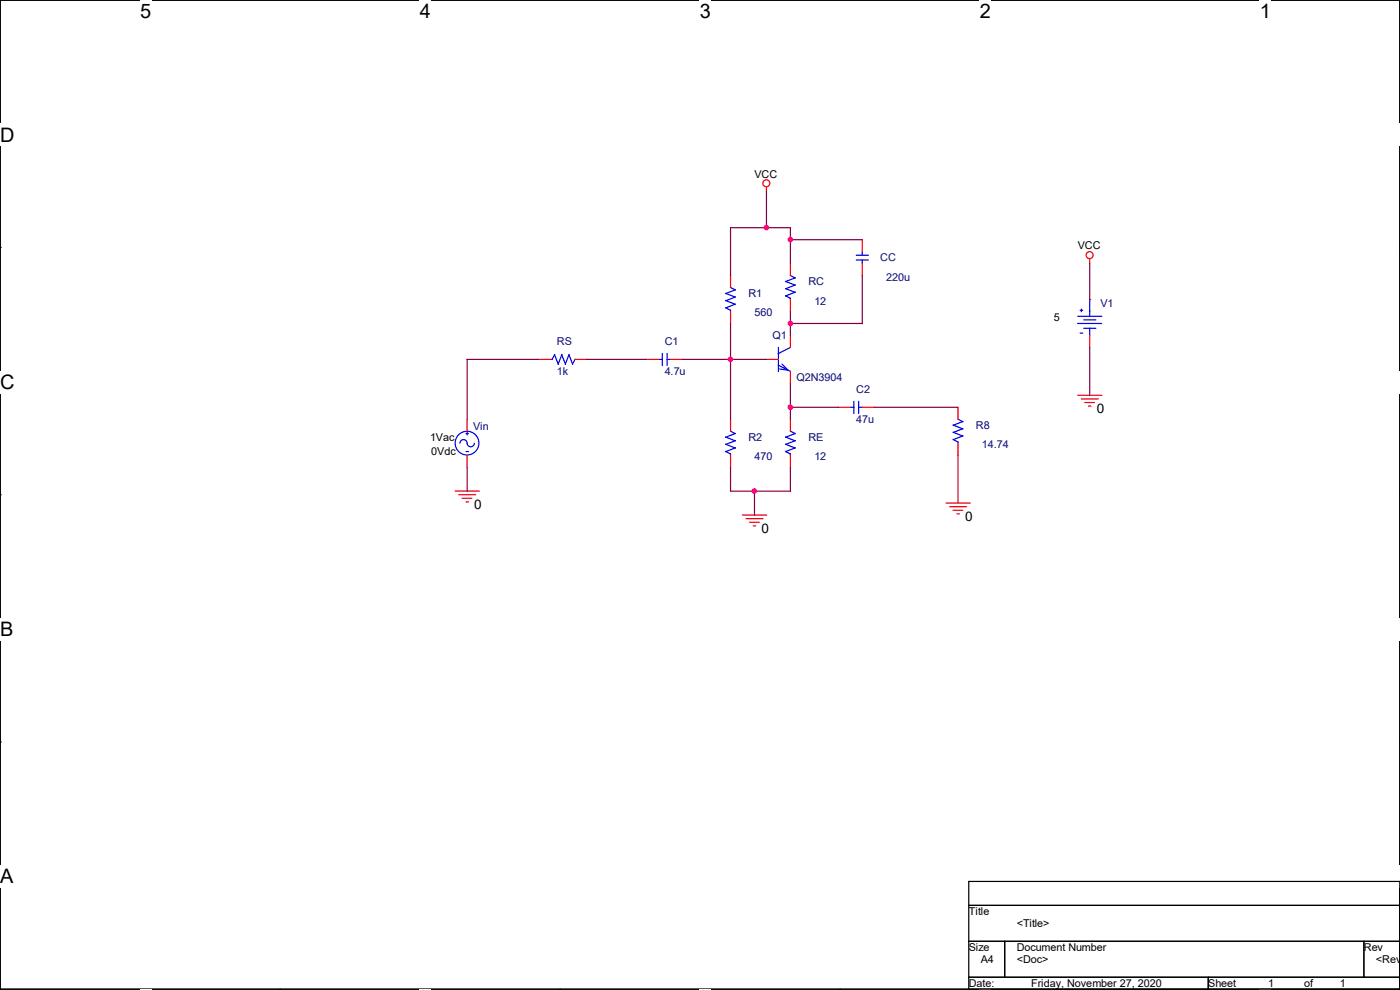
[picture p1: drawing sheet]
<svg xmlns="http://www.w3.org/2000/svg" width="297mm" height="210mm" viewBox="0 0 297 210" stroke-linecap="round" stroke-linejoin="round" font-family="sans-serif">
<path d="M0 0h297v209.8h-297z" fill="none" stroke="#000" stroke-width=".25"/>
<g fill="#fff">
<path d="M29.7 0h2.4v4.8h-2.4z"/>
<path d="M29.7 209.8h2.4v.2h-2.4z"/>
</g>
<path d="M59.4 0h.1M59.4 209.8h.1" fill="none" stroke="#000" stroke-width=".25"/>
<g fill="#fff">
<path d="M89.1 0h2.3v4.8h-2.3z"/>
<path d="M89.1 209.8h2.3v.2h-2.3z"/>
</g>
<path d="M118.8 0h.1M118.8 209.8h.1" fill="none" stroke="#000" stroke-width=".25"/>
<g fill="#fff">
<path d="M148.5 0h2.3v4.8h-2.3z"/>
<path d="M148.5 209.8h2.3v.2h-2.3z"/>
</g>
<path d="M178.2 0h.1M178.2 209.8h.1" fill="none" stroke="#000" stroke-width=".25"/>
<g fill="#fff">
<path d="M207.9 0h2.3v4.8h-2.3z"/>
<path d="M207.9 209.8h2.3v.2h-2.3z"/>
</g>
<path d="M237.6 0h.1M237.6 209.8h.1" fill="none" stroke="#000" stroke-width=".25"/>
<g fill="#fff">
<path d="M267.3 0h2.3v4.8h-2.3z"/>
<path d="M267.3 209.8h2.3v.2h-2.3z"/>
<path d="M0 26.2h3.1v4.8h-3.1z"/>
<path d="M297 26.2v4.8z"/>
<path d="M0 78.7h3.1v4.7h-3.1z"/>
<path d="M297 78.7v4.7z"/>
</g>
<path d="M0 52.5h.1M297 52.5h.1" fill="none" stroke="#000" stroke-width=".25"/>
<g fill="#fff">
<path d="M0 131.1h2.9v4.8h-2.9z"/>
<path d="M297 131.1v4.8z"/>
</g>
<path d="M0 104.9h.1M297 104.9h.1" fill="none" stroke="#000" stroke-width=".25"/>
<g fill="#fff">
<path d="M0 183.6h2.9v4.7h-2.9z"/>
<path d="M296.9 183.6h.1v4.7h-.1z"/>
</g>
<path d="M0 157.4h.1M297 157.4h.1M205.5 187h91.5v22.8h-91.5zM205.5 192.1h91.5M205.5 199.7h91.5M213.1 199.7v7.6M289.3 199.7v7.6M205.5 207.3h91.5M256.3 207.3v2.5" fill="none" stroke="#000" stroke-width=".25"/>
<g fill="none" stroke="#f00" stroke-width=".25">
<path d="M162.6 39.7v1M155 58.5v2.5M167.7 55.9v2.6M182.9 50.8v2.6M182.9 55.9v2.6M231.2 54.9v1.1M114.3 76.2h2.6M122 76.2h2.5M137.2 76.2h2.5M142.3 76.2h2.5M155 66.1v2.5M162.6 76.2h2.5"/>
<path d="M167.7 63.5v2.6M167.7 71.2v2.5M167.7 78.8v2.5M231.2 63.5h.1M231.2 71.2v2.5M99.1 88.9v2.6M99.1 96.6v2.5M155 88.9v2.6M155 96.6v2.5M167.7 88.9v2.6M167.7 96.6v2.5M177.8 86.4h2.6"/>
<path d="M182.9 86.4h2.6M203.2 86.4v2.5M203.2 94v2.6M228.6 83.9h5.2M229.4 84.6h3.6M230.1 85.4h2.1M230.9 86.1h.6M96.6 104.2h5.1M97.3 104.9h3.6M98 105.7h2.1M98.8 106.5h.6M157.5 109.3h5.1"/>
<path d="M158.3 110h3.6M159 110.8h2.1M159.8 111.5h.6M200.7 106.7h5.1M201.5 107.5h3.6M202.2 108.2h2.1M203 109h.5"/>
<circle cx="162.6" cy="38.9" r=".74"/>
<circle cx="231.2" cy="54.1" r=".74"/>
</g>
<g fill="none" stroke="#00f" stroke-width=".25">
<path d="M166.6 59.7l2.1 .8M167.6 58.4l1.1 .6M168.7 58.9l-2 .8M181.7 55.2h2.5M181.7 54.1h2.5M182.9 53.3v.8M182.9 55.1v.8M117.6 75.2l.8 2.1M117.7 75.2l-.6 1h-.2M119.2 75.2l.8 2.1M119.2 75.2l-.8 2.1M119.9 77.3l.8-2.1 .8 2.1"/>
<path d="M122 76.2l-.5 1.1M139.7 76.2h.8M140.5 75v2.6M141.5 76.2h.8M141.5 75v2.6M153.9 65.3l1.1 .5M153.9 63.8l2.1 .8M153.9 62.2l2.1 .8M154.9 61l1.1 .5M155 65.8v.3M156 64.5l-2 .8M156 63l-2 .8"/>
<path d="M156 61.5l-2 .8M165.1 77.5l2.6 1.3M165.1 73.7v5.1M165.9 77.3l1.3 1.2-1.8-.2M166.6 62.7l1.1 .6M166.6 61.2l2.1 .8M167.7 73.7l-2.6 1.3M167.7 63.2v.3M168.7 62l-2 .8M168.7 60.5l-2 .8M228.6 68.6h5.1M228.6 67.1h5.2"/>
<path d="M229.2 65.8h.5M229.2 70.7h.5M229.4 65.6v.5M229.9 67.9h2.6M229.9 69.6h2.6M231.2 63.5v3.6M231.2 69.6v1.6M97.6 94a.81 .81 0 0 1 .9-.7 .81 .81 0 0 1 .7 1 .76 .76 0 0 0 .8 .5 .76 .76 0 0 0 .6-.8M98.8 95.8h.6M98.8 92h.6M99.1 91.7v.6M153.9 95.8l1.1 .5"/>
<path d="M153.9 94.2l2.1 .8M153.9 92.7l2.1 .8M154.9 91.4l1.1 .6M155 96.3v.3M156 95l-2 .8M156 93.5l-2 .8M156 91.9l-2 .9M166.6 95.8l1.1 .5M166.6 94.2l2.1 .8M166.6 92.7l2.1 .8M167.6 91.4l1.1 .6M167.7 96.3v.3"/>
<path d="M168.7 95l-2 .8M168.7 93.5l-2 .8M168.7 91.9l-2 .9M180.4 86.4h.8M181.1 85.1v2.6M182.2 85.1v2.6M182.2 86.4h.8M202.2 93.2l1 .6M202.2 91.7l2.1 .8M202.2 90.2l2.1 .8M203.2 88.9l1.1 .6M203.2 93.7v.3"/>
<path d="M204.3 92.5l-2.1 .8M204.3 90.9l-2.1 .8M204.3 89.4l-2.1 .8"/>
<circle cx="99.1" cy="94" r="2.52"/>
</g>
<g fill="none" stroke="#800040" stroke-width=".25">
<path d="M162.6 40.7v7.6M167.7 56v-7.7h-12.7v10.2M167.7 50.8h15.3M182.9 58.5v10.2M231.2 55.9v7.7M99.1 76.2h15.2M99.1 76.2v12.8M124.5 76.2h12.7M144.8 76.2h17.8M155 68.6v20.4M167.7 66.1v5.1M167.7 68.6h15.3"/>
<path d="M231.2 73.7v10.2M99.1 99.1v5.1M155 99.1v5.1M167.6 86.4h10.2M167.7 81.3v7.7M167.7 99.1v5.1M185.4 86.4h17.8M203.2 96.5v10.2M155 104.2h12.7M160.1 104.2v5.1"/>
</g>
<g fill="#f0f" stroke="#f0f" stroke-width=".25">
<circle cx="155" cy="76.2" r=".49"/>
<circle cx="160" cy="104.2" r=".49"/>
<circle cx="162.6" cy="48.3" r=".49"/>
<circle cx="167.7" cy="50.8" r=".49"/>
<circle cx="167.7" cy="68.6" r=".49"/>
<circle cx="167.7" cy="86.4" r=".49"/>
</g>
<g font-size="4.2">
<text x="29.7" y="3.9">5</text>
<text x="89.1" y="3.9">4</text>
<text x="148.5" y="3.9">3</text>
<text x="207.9" y="3.9">2</text>
<text x="267.3" y="3.9">1</text>
<text x="0" y="30.1">D</text>
<text x="0" y="82.5">C</text>
<text x="0" y="135">B</text>
<text x="0" y="187.4">A</text>
<text x="297" y="187.4">A</text>
</g>
<g font-size="2.8">
<text x="232.7" y="87.7">0</text>
<text x="100.6" y="108">0</text>
<text x="161.6" y="113.1">0</text>
<text x="204.8" y="110.5">0</text>
</g>
<g font-size="2.3">
<text x="160.1" y="37.7">VCC</text>
<text x="228.6" y="52.9">VCC</text>
<text x="223.6" y="68.2">5</text>
<text x="91.2" y="93.6">1Vac</text>
<text x="91.5" y="96.6">0Vdc</text>
<text x="205.5" y="194.1">Title</text>
<text x="215.7" y="196.7">&lt;Title&gt;</text>
<text x="205.5" y="201.8">Size</text>
<text x="215.7" y="201.8">Document Number</text>
<text x="289.3" y="201.8">Rev</text>
<text x="205.5" y="209.4">Date:</text>
<text x="208.1" y="204.3">A4</text>
<text x="215.7" y="204.3">&lt;Doc&gt;</text>
<text x="218.7" y="209.4">Friday, November 27, 2020</text>
<text x="256.3" y="209.4">Sheet</text>
<text x="269" y="209.4">1</text>
<text x="276.7" y="209.4">of</text>
<text x="284.3" y="209.4">1</text>
<text x="291.9" y="204.3">&lt;RevC</text>
</g>
<g font-size="2.3" fill="#000080">
<text x="186.7" y="55.5">CC</text>
<text x="188" y="59.5">220u</text>
<text x="158.8" y="63.1">R1</text>
<text x="171.5" y="60.5">RC</text>
<text x="172.8" y="64.6">12</text>
<text x="233.5" y="65.1">V1</text>
<text x="160.1" y="67.1">560</text>
<text x="163.9" y="72">Q1</text>
<text x="118.2" y="73.2">RS</text>
<text x="141" y="73.2">C1</text>
<text x="118.2" y="79.6">1k</text>
<text x="141" y="79.6">4.7u</text>
<text x="169" y="80.9">Q2N3904</text>
<text x="181.7" y="83.4">C2</text>
<text x="181.7" y="89.7">47u</text>
<text x="100.4" y="91.3">Vin</text>
<text x="158.8" y="93.6">R2</text>
<text x="171.5" y="93.6">RE</text>
<text x="207.1" y="91">R8</text>
<text x="208.3" y="95.1">14.74</text>
<text x="160.1" y="97.6">470</text>
<text x="172.8" y="97.6">12</text>
</g>
</svg>
